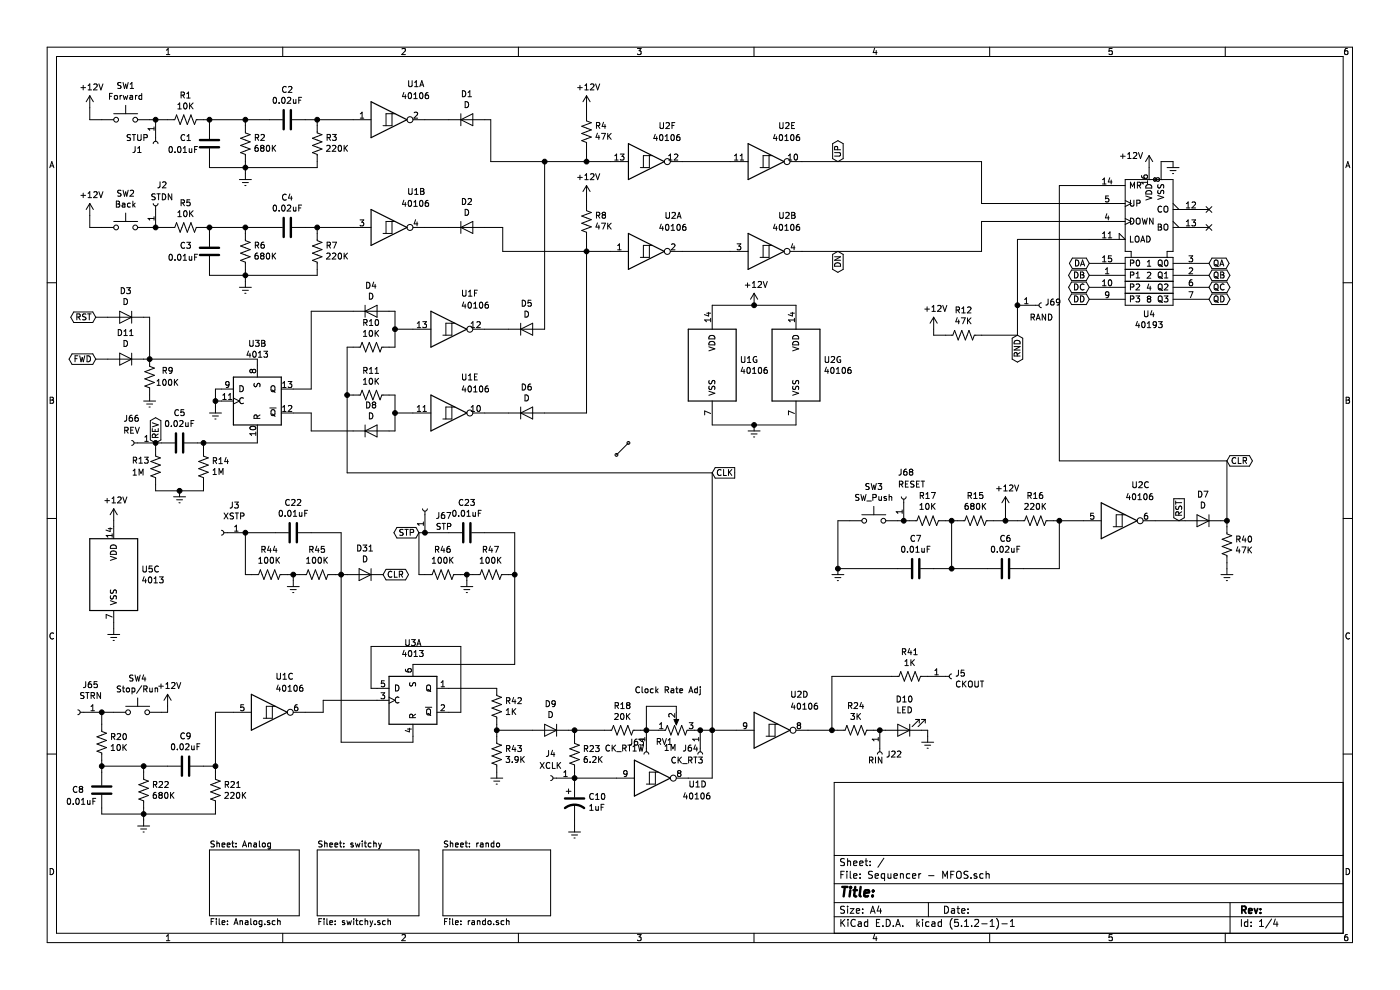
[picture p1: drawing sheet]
EESchema Schematic File Version 4
LIBS:Sequencer - MFOS-cache
EELAYER 29 0
EELAYER END
$Descr A4 11693 8268
encoding utf-8
Sheet 1 4
Title ""
Date ""
Rev ""
Comp ""
Comment1 ""
Comment2 ""
Comment3 ""
Comment4 ""
$EndDescr
$Comp
L Switch:SW_Push SW1
U 1 1
P 1050 1000
F 0 "SW1" H 1050 1285 50  0000 C CNN
F 1 "Forward" H 1050 1194 50  0000 C CNN
F 2 "" H 1050 1200 50  0001 C CNN
F 3 "~" H 1050 1200 50  0001 C CNN
	1    1050 1000
	1    0    0    -1  
$EndComp
$Comp
L power:+12V #PWR01
U 1 1
P 750 900
F 0 "#PWR01" H 750 750 50  0001 C CNN
F 1 "+12V" H 765 1073 50  0000 C CNN
F 2 "" H 750 900 50  0001 C CNN
F 3 "" H 750 900 50  0001 C CNN
	1    750  900 
	1    0    0    -1  
$EndComp
$Comp
L Device:R_US R1
U 1 1
P 1550 1000
F 0 "R1" V 1345 1000 50  0000 C CNN
F 1 "10K" V 1436 1000 50  0000 C CNN
F 2 "" V 1590 990 50  0001 C CNN
F 3 "~" H 1550 1000 50  0001 C CNN
	1    1550 1000
	0    1    1    0   
$EndComp
$Comp
L Device:C C1
U 1 1
P 1750 1200
F 0 "C1" H 1500 1250 50  0000 L CNN
F 1 "0.01uF" H 1400 1150 50  0000 L CNN
F 2 "" H 1788 1050 50  0001 C CNN
F 3 "~" H 1750 1200 50  0001 C CNN
	1    1750 1200
	1    0    0    -1  
$EndComp
$Comp
L Device:R_US R2
U 1 1
P 2050 1200
F 0 "R2" H 1982 1154 50  0000 R CNN
F 1 "680K" H 1982 1245 50  0000 R CNN
F 2 "" V 2090 1190 50  0001 C CNN
F 3 "~" H 2050 1200 50  0001 C CNN
	1    2050 1200
	-1   0    0    1   
$EndComp
$Comp
L Device:C C2
U 1 1
P 2400 1000
F 0 "C2" V 2148 1000 50  0000 C CNN
F 1 "0.02uF" V 2239 1000 50  0000 C CNN
F 2 "" H 2438 850 50  0001 C CNN
F 3 "~" H 2400 1000 50  0001 C CNN
	1    2400 1000
	0    1    1    0   
$EndComp
$Comp
L Device:R_US R3
U 1 1
P 2650 1200
F 0 "R3" H 2582 1154 50  0000 R CNN
F 1 "220K" H 2582 1245 50  0000 R CNN
F 2 "" V 2690 1190 50  0001 C CNN
F 3 "~" H 2650 1200 50  0001 C CNN
	1    2650 1200
	-1   0    0    1   
$EndComp
$Comp
L 4xxx:40106 U1
U 1 1
P 3250 1000
F 0 "U1" H 3400 1300 50  0000 L CNN
F 1 "40106" H 3350 1200 50  0000 L CNN
F 2 "" H 3250 1000 50  0001 C CNN
F 3 "https://assets.nexperia.com/documents/data-sheet/HEF40106B.pdf" H 3250 1000 50  0001 C CNN
	1    3250 1000
	1    0    0    -1  
$EndComp
$Comp
L Device:D D1
U 1 1
P 3900 1000
F 0 "D1" H 3900 1216 50  0000 C CNN
F 1 "D" H 3900 1125 50  0000 C CNN
F 2 "" H 3900 1000 50  0001 C CNN
F 3 "~" H 3900 1000 50  0001 C CNN
	1    3900 1000
	1    0    0    -1  
$EndComp
$Comp
L Device:D D2
U 1 1
P 3900 1900
F 0 "D2" H 3900 2116 50  0000 C CNN
F 1 "D" H 3900 2025 50  0000 C CNN
F 2 "" H 3900 1900 50  0001 C CNN
F 3 "~" H 3900 1900 50  0001 C CNN
	1    3900 1900
	1    0    0    -1  
$EndComp
$Comp
L 4xxx:40106 U1
U 2 1
P 3250 1900
F 0 "U1" H 3400 2200 50  0000 L CNN
F 1 "40106" H 3350 2100 50  0000 L CNN
F 2 "" H 3250 1900 50  0001 C CNN
F 3 "https://assets.nexperia.com/documents/data-sheet/HEF40106B.pdf" H 3250 1900 50  0001 C CNN
	2    3250 1900
	1    0    0    -1  
$EndComp
$Comp
L power:Earth #PWR010
U 1 1
P 2050 1450
F 0 "#PWR010" H 2050 1200 50  0001 C CNN
F 1 "Earth" H 2050 1300 50  0001 C CNN
F 2 "" H 2050 1450 50  0001 C CNN
F 3 "~" H 2050 1450 50  0001 C CNN
	1    2050 1450
	1    0    0    -1  
$EndComp
$Comp
L power:+12V #PWR018
U 1 1
P 4900 900
F 0 "#PWR018" H 4900 750 50  0001 C CNN
F 1 "+12V" H 4915 1073 50  0000 C CNN
F 2 "" H 4900 900 50  0001 C CNN
F 3 "" H 4900 900 50  0001 C CNN
	1    4900 900 
	1    0    0    -1  
$EndComp
$Comp
L Device:R_US R4
U 1 1
P 4900 1100
F 0 "R4" H 4832 1054 50  0000 R CNN
F 1 "47K" H 4832 1145 50  0000 R CNN
F 2 "" V 4940 1090 50  0001 C CNN
F 3 "~" H 4900 1100 50  0001 C CNN
	1    4900 1100
	-1   0    0    1   
$EndComp
$Comp
L Device:D D3
U 1 1
P 1050 2650
F 0 "D3" H 1050 2434 50  0000 C CNN
F 1 "D" H 1050 2525 50  0000 C CNN
F 2 "" H 1050 2650 50  0001 C CNN
F 3 "~" H 1050 2650 50  0001 C CNN
	1    1050 2650
	-1   0    0    1   
$EndComp
$Comp
L Device:D D11
U 1 1
P 1050 3000
F 0 "D11" H 1050 2784 50  0000 C CNN
F 1 "D" H 1050 2875 50  0000 C CNN
F 2 "" H 1050 3000 50  0001 C CNN
F 3 "~" H 1050 3000 50  0001 C CNN
	1    1050 3000
	-1   0    0    1   
$EndComp
$Comp
L Device:R_US R9
U 1 1
P 1250 3150
F 0 "R9" H 1100 3100 50  0000 C CNN
F 1 "100K" H 1100 3200 50  0000 C CNN
F 2 "" V 1290 3140 50  0001 C CNN
F 3 "~" H 1250 3150 50  0001 C CNN
	1    1250 3150
	-1   0    0    1   
$EndComp
$Comp
L Device:D D8
U 1 1
P 3100 3600
F 0 "D8" H 3100 3816 50  0000 C CNN
F 1 "D" H 3100 3725 50  0000 C CNN
F 2 "" H 3100 3600 50  0001 C CNN
F 3 "~" H 3100 3600 50  0001 C CNN
	1    3100 3600
	1    0    0    -1  
$EndComp
$Comp
L Device:R_US R11
U 1 1
P 3100 3300
F 0 "R11" V 2895 3300 50  0000 C CNN
F 1 "10K" V 2986 3300 50  0000 C CNN
F 2 "" V 3140 3290 50  0001 C CNN
F 3 "~" H 3100 3300 50  0001 C CNN
	1    3100 3300
	0    1    1    0   
$EndComp
$Comp
L Device:R_US R10
U 1 1
P 3100 2900
F 0 "R10" V 2895 2900 50  0000 C CNN
F 1 "10K" V 2986 2900 50  0000 C CNN
F 2 "" V 3140 2890 50  0001 C CNN
F 3 "~" H 3100 2900 50  0001 C CNN
	1    3100 2900
	0    1    1    0   
$EndComp
$Comp
L Device:D D4
U 1 1
P 3100 2600
F 0 "D4" H 3100 2816 50  0000 C CNN
F 1 "D" H 3100 2725 50  0000 C CNN
F 2 "" H 3100 2600 50  0001 C CNN
F 3 "~" H 3100 2600 50  0001 C CNN
	1    3100 2600
	1    0    0    -1  
$EndComp
$Comp
L Device:C C22
U 1 1
P 2450 4450
F 0 "C22" V 2198 4450 50  0000 C CNN
F 1 "0.01uF" V 2289 4450 50  0000 C CNN
F 2 "" H 2488 4300 50  0001 C CNN
F 3 "~" H 2450 4450 50  0001 C CNN
	1    2450 4450
	0    1    1    0   
$EndComp
$Comp
L Device:R_US R44
U 1 1
P 2250 4800
F 0 "R44" V 2455 4800 50  0000 C CNN
F 1 "100K" V 2364 4800 50  0000 C CNN
F 2 "" V 2290 4790 50  0001 C CNN
F 3 "~" H 2250 4800 50  0001 C CNN
	1    2250 4800
	0    -1   -1   0   
$EndComp
$Comp
L Device:R_US R45
U 1 1
P 2650 4800
F 0 "R45" V 2855 4800 50  0000 C CNN
F 1 "100K" V 2764 4800 50  0000 C CNN
F 2 "" V 2690 4790 50  0001 C CNN
F 3 "~" H 2650 4800 50  0001 C CNN
	1    2650 4800
	0    -1   -1   0   
$EndComp
$Comp
L power:Earth #PWR012
U 1 1
P 2450 4850
F 0 "#PWR012" H 2450 4600 50  0001 C CNN
F 1 "Earth" H 2450 4700 50  0001 C CNN
F 2 "" H 2450 4850 50  0001 C CNN
F 3 "~" H 2450 4850 50  0001 C CNN
	1    2450 4850
	1    0    0    -1  
$EndComp
$Comp
L Device:D D31
U 1 1
P 3050 4800
F 0 "D31" H 3050 4584 50  0000 C CNN
F 1 "D" H 3050 4675 50  0000 C CNN
F 2 "" H 3050 4800 50  0001 C CNN
F 3 "~" H 3050 4800 50  0001 C CNN
	1    3050 4800
	-1   0    0    1   
$EndComp
$Comp
L Device:C C23
U 1 1
P 3900 4450
F 0 "C23" V 3648 4450 50  0000 C CNN
F 1 "0.01uF" V 3739 4450 50  0000 C CNN
F 2 "" H 3938 4300 50  0001 C CNN
F 3 "~" H 3900 4450 50  0001 C CNN
	1    3900 4450
	0    1    1    0   
$EndComp
$Comp
L Device:R_US R46
U 1 1
P 3700 4800
F 0 "R46" V 3905 4800 50  0000 C CNN
F 1 "100K" V 3814 4800 50  0000 C CNN
F 2 "" V 3740 4790 50  0001 C CNN
F 3 "~" H 3700 4800 50  0001 C CNN
	1    3700 4800
	0    -1   -1   0   
$EndComp
$Comp
L Device:R_US R47
U 1 1
P 4100 4800
F 0 "R47" V 4305 4800 50  0000 C CNN
F 1 "100K" V 4214 4800 50  0000 C CNN
F 2 "" V 4140 4790 50  0001 C CNN
F 3 "~" H 4100 4800 50  0001 C CNN
	1    4100 4800
	0    -1   -1   0   
$EndComp
$Comp
L power:Earth #PWR015
U 1 1
P 3900 4850
F 0 "#PWR015" H 3900 4600 50  0001 C CNN
F 1 "Earth" H 3900 4700 50  0001 C CNN
F 2 "" H 3900 4850 50  0001 C CNN
F 3 "~" H 3900 4850 50  0001 C CNN
	1    3900 4850
	1    0    0    -1  
$EndComp
$Comp
L 4xxx:4013 U3
U 1 1
P 3450 5850
F 0 "U3" H 3450 6331 50  0000 C CNN
F 1 "4013" H 3450 6240 50  0000 C CNN
F 2 "" H 3450 5850 50  0001 C CNN
F 3 "http://www.onsemi.com/pub/Collateral/MC14013B-D.PDF" H 3450 5850 50  0001 C CNN
	1    3450 5850
	1    0    0    -1  
$EndComp
$Comp
L 4xxx:40106 U1
U 3 1
P 2250 5950
F 0 "U1" H 2300 6250 50  0000 L CNN
F 1 "40106" H 2300 6150 50  0000 L CNN
F 2 "" H 2250 5950 50  0001 C CNN
F 3 "https://assets.nexperia.com/documents/data-sheet/HEF40106B.pdf" H 2250 5950 50  0001 C CNN
	3    2250 5950
	1    0    0    -1  
$EndComp
$Comp
L Device:C C9
U 1 1
P 1550 6400
F 0 "C9" V 1298 6400 50  0000 C CNN
F 1 "0.02uF" V 1389 6400 50  0000 C CNN
F 2 "" H 1588 6250 50  0001 C CNN
F 3 "~" H 1550 6400 50  0001 C CNN
	1    1550 6400
	0    1    1    0   
$EndComp
$Comp
L Device:C C8
U 1 1
P 850 6600
F 0 "C8" H 1100 6600 50  0000 R CNN
F 1 "0.01uF" H 1150 6700 50  0000 R CNN
F 2 "" H 888 6450 50  0001 C CNN
F 3 "~" H 850 6600 50  0001 C CNN
	1    850  6600
	-1   0    0    1   
$EndComp
$Comp
L Device:R_US R22
U 1 1
P 1200 6600
F 0 "R22" H 1268 6646 50  0000 L CNN
F 1 "680K" H 1268 6555 50  0000 L CNN
F 2 "" V 1240 6590 50  0001 C CNN
F 3 "~" H 1200 6600 50  0001 C CNN
	1    1200 6600
	1    0    0    -1  
$EndComp
$Comp
L Device:R_US R21
U 1 1
P 1800 6600
F 0 "R21" H 1868 6646 50  0000 L CNN
F 1 "220K" H 1868 6555 50  0000 L CNN
F 2 "" V 1840 6590 50  0001 C CNN
F 3 "~" H 1800 6600 50  0001 C CNN
	1    1800 6600
	1    0    0    -1  
$EndComp
$Comp
L power:Earth #PWR05
U 1 1
P 1200 6850
F 0 "#PWR05" H 1200 6600 50  0001 C CNN
F 1 "Earth" H 1200 6700 50  0001 C CNN
F 2 "" H 1200 6850 50  0001 C CNN
F 3 "~" H 1200 6850 50  0001 C CNN
	1    1200 6850
	1    0    0    -1  
$EndComp
$Comp
L Device:R_US R20
U 1 1
P 850 6200
F 0 "R20" H 918 6246 50  0000 L CNN
F 1 "10K" H 918 6155 50  0000 L CNN
F 2 "" V 890 6190 50  0001 C CNN
F 3 "~" H 850 6200 50  0001 C CNN
	1    850  6200
	1    0    0    -1  
$EndComp
$Comp
L Switch:SW_Push SW4
U 1 1
P 1150 5950
F 0 "SW4" H 1150 6235 50  0000 C CNN
F 1 "Stop/Run" H 1150 6144 50  0000 C CNN
F 2 "" H 1150 6150 50  0001 C CNN
F 3 "~" H 1150 6150 50  0001 C CNN
	1    1150 5950
	1    0    0    -1  
$EndComp
$Comp
L power:+12V #PWR06
U 1 1
P 1400 5900
F 0 "#PWR06" H 1400 5750 50  0001 C CNN
F 1 "+12V" H 1415 6073 50  0000 C CNN
F 2 "" H 1400 5900 50  0001 C CNN
F 3 "" H 1400 5900 50  0001 C CNN
	1    1400 5900
	1    0    0    -1  
$EndComp
$Comp
L Device:R_US R42
U 1 1
P 4150 5900
F 0 "R42" H 4218 5946 50  0000 L CNN
F 1 "1K" H 4218 5855 50  0000 L CNN
F 2 "" V 4190 5890 50  0001 C CNN
F 3 "~" H 4150 5900 50  0001 C CNN
	1    4150 5900
	1    0    0    -1  
$EndComp
$Comp
L Device:R_US R43
U 1 1
P 4150 6300
F 0 "R43" H 4218 6346 50  0000 L CNN
F 1 "3.9K" H 4218 6255 50  0000 L CNN
F 2 "" V 4190 6290 50  0001 C CNN
F 3 "~" H 4150 6300 50  0001 C CNN
	1    4150 6300
	1    0    0    -1  
$EndComp
$Comp
L Device:D D9
U 1 1
P 4600 6100
F 0 "D9" H 4600 5884 50  0000 C CNN
F 1 "D" H 4600 5975 50  0000 C CNN
F 2 "" H 4600 6100 50  0001 C CNN
F 3 "~" H 4600 6100 50  0001 C CNN
	1    4600 6100
	-1   0    0    1   
$EndComp
$Comp
L Device:R_US R23
U 1 1
P 4800 6300
F 0 "R23" H 4868 6346 50  0000 L CNN
F 1 "6.2K" H 4868 6255 50  0000 L CNN
F 2 "" V 4840 6290 50  0001 C CNN
F 3 "~" H 4800 6300 50  0001 C CNN
	1    4800 6300
	1    0    0    -1  
$EndComp
$Comp
L Device:R_US R18
U 1 1
P 5200 6100
F 0 "R18" V 4995 6100 50  0000 C CNN
F 1 "20K" V 5086 6100 50  0000 C CNN
F 2 "" V 5240 6090 50  0001 C CNN
F 3 "~" H 5200 6100 50  0001 C CNN
	1    5200 6100
	0    1    1    0   
$EndComp
$Comp
L Device:CP1 C10
U 1 1
P 4800 6700
F 0 "C10" H 4915 6746 50  0000 L CNN
F 1 "1uF" H 4915 6655 50  0000 L CNN
F 2 "" H 4800 6700 50  0001 C CNN
F 3 "~" H 4800 6700 50  0001 C CNN
	1    4800 6700
	1    0    0    -1  
$EndComp
$Comp
L 4xxx:40106 U1
U 4 1
P 5450 6500
F 0 "U1" H 5750 6450 50  0000 L CNN
F 1 "40106" H 5700 6350 50  0000 L CNN
F 2 "" H 5450 6500 50  0001 C CNN
F 3 "https://assets.nexperia.com/documents/data-sheet/HEF40106B.pdf" H 5450 6500 50  0001 C CNN
	4    5450 6500
	1    0    0    -1  
$EndComp
$Comp
L 4xxx:40106 U2
U 4 1
P 6450 6100
F 0 "U2" H 6600 6400 50  0000 L CNN
F 1 "40106" H 6600 6300 50  0000 L CNN
F 2 "" H 6450 6100 50  0001 C CNN
F 3 "https://assets.nexperia.com/documents/data-sheet/HEF40106B.pdf" H 6450 6100 50  0001 C CNN
	4    6450 6100
	1    0    0    -1  
$EndComp
$Comp
L Device:R_US R24
U 1 1
P 7150 6100
F 0 "R24" V 6945 6100 50  0000 C CNN
F 1 "3K" V 7036 6100 50  0000 C CNN
F 2 "" V 7190 6090 50  0001 C CNN
F 3 "~" H 7150 6100 50  0001 C CNN
	1    7150 6100
	0    1    1    0   
$EndComp
$Comp
L Device:R_US R41
U 1 1
P 7600 5650
F 0 "R41" V 7395 5650 50  0000 C CNN
F 1 "1K" V 7486 5650 50  0000 C CNN
F 2 "" V 7640 5640 50  0001 C CNN
F 3 "~" H 7600 5650 50  0001 C CNN
	1    7600 5650
	0    1    1    0   
$EndComp
$Comp
L Device:D D5
U 1 1
P 4400 2750
F 0 "D5" H 4400 2966 50  0000 C CNN
F 1 "D" H 4400 2875 50  0000 C CNN
F 2 "" H 4400 2750 50  0001 C CNN
F 3 "~" H 4400 2750 50  0001 C CNN
	1    4400 2750
	1    0    0    -1  
$EndComp
$Comp
L Device:D D6
U 1 1
P 4400 3450
F 0 "D6" H 4400 3666 50  0000 C CNN
F 1 "D" H 4400 3575 50  0000 C CNN
F 2 "" H 4400 3450 50  0001 C CNN
F 3 "~" H 4400 3450 50  0001 C CNN
	1    4400 3450
	1    0    0    -1  
$EndComp
$Comp
L Device:R_US R8
U 1 1
P 4900 1850
F 0 "R8" H 4832 1804 50  0000 R CNN
F 1 "47K" H 4832 1895 50  0000 R CNN
F 2 "" V 4940 1840 50  0001 C CNN
F 3 "~" H 4900 1850 50  0001 C CNN
	1    4900 1850
	-1   0    0    1   
$EndComp
$Comp
L power:+12V #PWR019
U 1 1
P 4900 1650
F 0 "#PWR019" H 4900 1500 50  0001 C CNN
F 1 "+12V" H 4915 1823 50  0000 C CNN
F 2 "" H 4900 1650 50  0001 C CNN
F 3 "" H 4900 1650 50  0001 C CNN
	1    4900 1650
	1    0    0    -1  
$EndComp
$Comp
L 4xxx:40106 U2
U 1 1
P 5400 2100
F 0 "U2" H 5550 2400 50  0000 L CNN
F 1 "40106" H 5500 2300 50  0000 L CNN
F 2 "" H 5400 2100 50  0001 C CNN
F 3 "https://assets.nexperia.com/documents/data-sheet/HEF40106B.pdf" H 5400 2100 50  0001 C CNN
	1    5400 2100
	1    0    0    -1  
$EndComp
$Comp
L 4xxx:40106 U2
U 6 1
P 5400 1350
F 0 "U2" H 5500 1650 50  0000 L CNN
F 1 "40106" H 5450 1550 50  0000 L CNN
F 2 "" H 5400 1350 50  0001 C CNN
F 3 "https://assets.nexperia.com/documents/data-sheet/HEF40106B.pdf" H 5400 1350 50  0001 C CNN
	6    5400 1350
	1    0    0    -1  
$EndComp
$Comp
L 4xxx:40106 U2
U 5 1
P 6400 1350
F 0 "U2" H 6500 1650 50  0000 L CNN
F 1 "40106" H 6450 1550 50  0000 L CNN
F 2 "" H 6400 1350 50  0001 C CNN
F 3 "https://assets.nexperia.com/documents/data-sheet/HEF40106B.pdf" H 6400 1350 50  0001 C CNN
	5    6400 1350
	1    0    0    -1  
$EndComp
$Comp
L 4xxx:40106 U2
U 2 1
P 6400 2100
F 0 "U2" H 6500 2400 50  0000 L CNN
F 1 "40106" H 6450 2300 50  0000 L CNN
F 2 "" H 6400 2100 50  0001 C CNN
F 3 "https://assets.nexperia.com/documents/data-sheet/HEF40106B.pdf" H 6400 2100 50  0001 C CNN
	2    6400 2100
	1    0    0    -1  
$EndComp
$Comp
L Device:R_US R12
U 1 1
P 8050 2800
F 0 "R12" V 8255 2800 50  0000 C CNN
F 1 "47K" V 8164 2800 50  0000 C CNN
F 2 "" V 8090 2790 50  0001 C CNN
F 3 "~" H 8050 2800 50  0001 C CNN
	1    8050 2800
	0    -1   -1   0   
$EndComp
$Comp
L power:+12V #PWR023
U 1 1
P 7800 2750
F 0 "#PWR023" H 7800 2600 50  0001 C CNN
F 1 "+12V" H 7815 2923 50  0000 C CNN
F 2 "" H 7800 2750 50  0001 C CNN
F 3 "" H 7800 2750 50  0001 C CNN
	1    7800 2750
	1    0    0    -1  
$EndComp
$Comp
L Device:R_POT_US RV1
U 1 1
P 5650 6100
F 0 "RV1" V 5550 6200 50  0000 C CNN
F 1 "1M" V 5500 6150 50  0000 C CNN
F 2 "" H 5650 6100 50  0001 C CNN
F 3 "~" H 5650 6100 50  0001 C CNN
	1    5650 6100
	0    -1   -1   0   
$EndComp
$Comp
L Switch:SW_Push SW3
U 1 1
P 7300 4350
F 0 "SW3" H 7300 4635 50  0000 C CNN
F 1 "SW_Push" H 7300 4544 50  0000 C CNN
F 2 "" H 7300 4550 50  0001 C CNN
F 3 "~" H 7300 4550 50  0001 C CNN
	1    7300 4350
	1    0    0    -1  
$EndComp
$Comp
L Device:R_US R17
U 1 1
P 7750 4350
F 0 "R17" V 7955 4350 50  0000 C CNN
F 1 "10K" V 7864 4350 50  0000 C CNN
F 2 "" V 7790 4340 50  0001 C CNN
F 3 "~" H 7750 4350 50  0001 C CNN
	1    7750 4350
	0    -1   -1   0   
$EndComp
$Comp
L Device:R_US R15
U 1 1
P 8150 4350
F 0 "R15" V 8355 4350 50  0000 C CNN
F 1 "680K" V 8264 4350 50  0000 C CNN
F 2 "" V 8190 4340 50  0001 C CNN
F 3 "~" H 8150 4350 50  0001 C CNN
	1    8150 4350
	0    -1   -1   0   
$EndComp
$Comp
L Device:R_US R16
U 1 1
P 8650 4350
F 0 "R16" V 8855 4350 50  0000 C CNN
F 1 "220K" V 8764 4350 50  0000 C CNN
F 2 "" V 8690 4340 50  0001 C CNN
F 3 "~" H 8650 4350 50  0001 C CNN
	1    8650 4350
	0    -1   -1   0   
$EndComp
$Comp
L power:+12V #PWR025
U 1 1
P 8400 4250
F 0 "#PWR025" H 8400 4100 50  0001 C CNN
F 1 "+12V" H 8415 4423 50  0000 C CNN
F 2 "" H 8400 4250 50  0001 C CNN
F 3 "" H 8400 4250 50  0001 C CNN
	1    8400 4250
	1    0    0    -1  
$EndComp
$Comp
L Device:C C7
U 1 1
P 7650 4750
F 0 "C7" V 7398 4750 50  0000 C CNN
F 1 "0.01uF" V 7489 4750 50  0000 C CNN
F 2 "" H 7688 4600 50  0001 C CNN
F 3 "~" H 7650 4750 50  0001 C CNN
	1    7650 4750
	0    1    1    0   
$EndComp
$Comp
L Device:C C6
U 1 1
P 8400 4750
F 0 "C6" V 8148 4750 50  0000 C CNN
F 1 "0.02uF" V 8239 4750 50  0000 C CNN
F 2 "" H 8438 4600 50  0001 C CNN
F 3 "~" H 8400 4750 50  0001 C CNN
	1    8400 4750
	0    1    1    0   
$EndComp
$Comp
L 4xxx:40106 U2
U 3 1
P 9350 4350
F 0 "U2" H 9450 4650 50  0000 L CNN
F 1 "40106" H 9400 4550 50  0000 L CNN
F 2 "" H 9350 4350 50  0001 C CNN
F 3 "https://assets.nexperia.com/documents/data-sheet/HEF40106B.pdf" H 9350 4350 50  0001 C CNN
	3    9350 4350
	1    0    0    -1  
$EndComp
$Comp
L Device:D D7
U 1 1
P 10050 4350
F 0 "D7" H 10050 4134 50  0000 C CNN
F 1 "D" H 10050 4225 50  0000 C CNN
F 2 "" H 10050 4350 50  0001 C CNN
F 3 "~" H 10050 4350 50  0001 C CNN
	1    10050 4350
	-1   0    0    1   
$EndComp
$Comp
L Device:R_US R40
U 1 1
P 10250 4550
F 0 "R40" H 10318 4596 50  0000 L CNN
F 1 "47K" H 10318 4505 50  0000 L CNN
F 2 "" V 10290 4540 50  0001 C CNN
F 3 "~" H 10250 4550 50  0001 C CNN
	1    10250 4550
	1    0    0    -1  
$EndComp
$Comp
L power:Earth #PWR028
U 1 1
P 10250 4750
F 0 "#PWR028" H 10250 4500 50  0001 C CNN
F 1 "Earth" H 10250 4600 50  0001 C CNN
F 2 "" H 10250 4750 50  0001 C CNN
F 3 "~" H 10250 4750 50  0001 C CNN
	1    10250 4750
	1    0    0    -1  
$EndComp
$Comp
L 4xxx_IEEE:40193 U4
U 1 1
P 9600 1900
F 0 "U4" H 9600 1178 50  0000 C CNN
F 1 "40193" H 9600 1087 50  0000 C CNN
F 2 "" H 9600 1900 50  0001 C CNN
F 3 "" H 9600 1900 50  0001 C CNN
	1    9600 1900
	1    0    0    -1  
$EndComp
Wire Wire Line
	750  900  750  1000
Wire Wire Line
	750  1000 850  1000
Wire Wire Line
	1400 1000 1300 1000
Wire Wire Line
	1750 1050 1750 1000
Wire Wire Line
	1750 1000 1700 1000
Wire Wire Line
	2050 1050 2050 1000
Wire Wire Line
	2050 1000 1750 1000
Connection ~ 1750 1000
Wire Wire Line
	2250 1000 2050 1000
Connection ~ 2050 1000
Wire Wire Line
	2650 1050 2650 1000
Wire Wire Line
	2650 1000 2550 1000
Wire Wire Line
	2650 1350 2650 1400
Wire Wire Line
	2650 1400 2050 1400
Wire Wire Line
	2050 1400 2050 1350
Wire Wire Line
	1750 1350 1750 1400
Wire Wire Line
	1750 1400 2050 1400
Connection ~ 2050 1400
Wire Wire Line
	2050 1450 2050 1400
$Comp
L power:+12V #PWR02
U 1 1
P 750 1800
F 0 "#PWR02" H 750 1650 50  0001 C CNN
F 1 "+12V" H 765 1973 50  0000 C CNN
F 2 "" H 750 1800 50  0001 C CNN
F 3 "" H 750 1800 50  0001 C CNN
	1    750  1800
	1    0    0    -1  
$EndComp
Wire Wire Line
	750  1800 750  1900
Wire Wire Line
	750  1900 850  1900
Wire Wire Line
	2050 2350 2050 2300
Connection ~ 2050 2300
Wire Wire Line
	1750 2300 2050 2300
Wire Wire Line
	1750 2250 1750 2300
Wire Wire Line
	2050 2300 2050 2250
Wire Wire Line
	2650 2300 2050 2300
Wire Wire Line
	2650 2250 2650 2300
Wire Wire Line
	2650 1900 2550 1900
Wire Wire Line
	2650 1950 2650 1900
Connection ~ 2050 1900
Wire Wire Line
	2250 1900 2050 1900
Connection ~ 1750 1900
Wire Wire Line
	2050 1900 1750 1900
Wire Wire Line
	2050 1950 2050 1900
Wire Wire Line
	1750 1900 1700 1900
Wire Wire Line
	1750 1950 1750 1900
Wire Wire Line
	1400 1900 1300 1900
$Comp
L power:Earth #PWR011
U 1 1
P 2050 2350
F 0 "#PWR011" H 2050 2100 50  0001 C CNN
F 1 "Earth" H 2050 2200 50  0001 C CNN
F 2 "" H 2050 2350 50  0001 C CNN
F 3 "~" H 2050 2350 50  0001 C CNN
	1    2050 2350
	1    0    0    -1  
$EndComp
$Comp
L Device:R_US R7
U 1 1
P 2650 2100
F 0 "R7" H 2582 2054 50  0000 R CNN
F 1 "220K" H 2582 2145 50  0000 R CNN
F 2 "" V 2690 2090 50  0001 C CNN
F 3 "~" H 2650 2100 50  0001 C CNN
	1    2650 2100
	-1   0    0    1   
$EndComp
$Comp
L Device:C C4
U 1 1
P 2400 1900
F 0 "C4" V 2148 1900 50  0000 C CNN
F 1 "0.02uF" V 2239 1900 50  0000 C CNN
F 2 "" H 2438 1750 50  0001 C CNN
F 3 "~" H 2400 1900 50  0001 C CNN
	1    2400 1900
	0    1    1    0   
$EndComp
$Comp
L Device:R_US R6
U 1 1
P 2050 2100
F 0 "R6" H 1982 2054 50  0000 R CNN
F 1 "680K" H 1982 2145 50  0000 R CNN
F 2 "" V 2090 2090 50  0001 C CNN
F 3 "~" H 2050 2100 50  0001 C CNN
	1    2050 2100
	-1   0    0    1   
$EndComp
$Comp
L Device:C C3
U 1 1
P 1750 2100
F 0 "C3" H 1500 2150 50  0000 L CNN
F 1 "0.01uF" H 1400 2050 50  0000 L CNN
F 2 "" H 1788 1950 50  0001 C CNN
F 3 "~" H 1750 2100 50  0001 C CNN
	1    1750 2100
	1    0    0    -1  
$EndComp
$Comp
L Device:R_US R5
U 1 1
P 1550 1900
F 0 "R5" V 1345 1900 50  0000 C CNN
F 1 "10K" V 1436 1900 50  0000 C CNN
F 2 "" V 1590 1890 50  0001 C CNN
F 3 "~" H 1550 1900 50  0001 C CNN
	1    1550 1900
	0    1    1    0   
$EndComp
Connection ~ 2650 1900
Connection ~ 2650 1000
Wire Wire Line
	4900 950  4900 900 
Wire Wire Line
	4900 1250 4900 1350
Wire Wire Line
	4050 1000 4100 1000
Wire Wire Line
	4100 1000 4100 1350
Connection ~ 4900 1350
Wire Wire Line
	4900 2100 4900 2000
Wire Wire Line
	4900 1700 4900 1650
Wire Wire Line
	4050 1900 4200 1900
Wire Wire Line
	4200 1900 4200 2100
Wire Wire Line
	4200 2100 4900 2100
Connection ~ 4900 2100
$Comp
L power:Earth #PWR08
U 1 1
P 1250 3300
F 0 "#PWR08" H 1250 3050 50  0001 C CNN
F 1 "Earth" H 1250 3150 50  0001 C CNN
F 2 "" H 1250 3300 50  0001 C CNN
F 3 "~" H 1250 3300 50  0001 C CNN
	1    1250 3300
	1    0    0    -1  
$EndComp
Wire Wire Line
	1200 3000 1250 3000
Wire Wire Line
	1250 3000 1250 2650
Wire Wire Line
	1250 2650 1200 2650
Wire Wire Line
	1250 3000 2150 3000
Wire Wire Line
	2150 3000 2150 3050
Connection ~ 1250 3000
Wire Wire Line
	1500 4100 1300 4100
Connection ~ 1500 4100
Wire Wire Line
	1300 4100 1300 4050
Wire Wire Line
	1700 4100 1500 4100
Wire Wire Line
	1700 4050 1700 4100
Wire Wire Line
	1700 3700 1700 3750
Wire Wire Line
	1650 3700 1700 3700
Wire Wire Line
	1300 3700 1300 3750
Wire Wire Line
	1350 3700 1300 3700
$Comp
L 4xxx:4013 U3
U 2 1
P 2150 3350
F 0 "U3" H 2150 3831 50  0000 C CNN
F 1 "4013" H 2150 3740 50  0000 C CNN
F 2 "" H 2150 3350 50  0001 C CNN
F 3 "http://www.onsemi.com/pub/Collateral/MC14013B-D.PDF" H 2150 3350 50  0001 C CNN
	2    2150 3350
	1    0    0    -1  
$EndComp
$Comp
L power:Earth #PWR07
U 1 1
P 1500 4100
F 0 "#PWR07" H 1500 3850 50  0001 C CNN
F 1 "Earth" H 1500 3950 50  0001 C CNN
F 2 "" H 1500 4100 50  0001 C CNN
F 3 "~" H 1500 4100 50  0001 C CNN
	1    1500 4100
	1    0    0    -1  
$EndComp
$Comp
L Device:R_US R14
U 1 1
P 1700 3900
F 0 "R14" H 1632 3854 50  0000 R CNN
F 1 "1M" H 1632 3945 50  0000 R CNN
F 2 "" V 1740 3890 50  0001 C CNN
F 3 "~" H 1700 3900 50  0001 C CNN
	1    1700 3900
	-1   0    0    1   
$EndComp
$Comp
L Device:R_US R13
U 1 1
P 1300 3900
F 0 "R13" H 1500 3850 50  0000 R CNN
F 1 "1M" H 1500 3950 50  0000 R CNN
F 2 "" V 1340 3890 50  0001 C CNN
F 3 "~" H 1300 3900 50  0001 C CNN
	1    1300 3900
	-1   0    0    1   
$EndComp
$Comp
L Device:C C5
U 1 1
P 1500 3700
F 0 "C5" V 1248 3700 50  0000 C CNN
F 1 "0.02uF" V 1339 3700 50  0000 C CNN
F 2 "" H 1538 3550 50  0001 C CNN
F 3 "~" H 1500 3700 50  0001 C CNN
	1    1500 3700
	0    1    1    0   
$EndComp
Wire Wire Line
	1700 3700 2150 3700
Wire Wire Line
	2150 3700 2150 3650
Connection ~ 1700 3700
$Comp
L power:Earth #PWR09
U 1 1
P 1800 3400
F 0 "#PWR09" H 1800 3150 50  0001 C CNN
F 1 "Earth" H 1800 3250 50  0001 C CNN
F 2 "" H 1800 3400 50  0001 C CNN
F 3 "~" H 1800 3400 50  0001 C CNN
	1    1800 3400
	1    0    0    -1  
$EndComp
Wire Wire Line
	1850 3350 1800 3350
Wire Wire Line
	1800 3350 1800 3400
Wire Wire Line
	1850 3250 1800 3250
Wire Wire Line
	1800 3250 1800 3350
Connection ~ 1800 3350
Text GLabel 800  2650 0    50   BiDi ~ 0
RST
Text GLabel 800  3000 0    50   BiDi ~ 0
FWD
Text GLabel 1300 3700 1    50   BiDi ~ 0
REV
Wire Wire Line
	3300 3300 3250 3300
Wire Wire Line
	3300 3600 3250 3600
Wire Wire Line
	3300 2900 3250 2900
Wire Wire Line
	3300 2600 3250 2600
Wire Wire Line
	2950 2900 2900 2900
Wire Wire Line
	2900 2900 2900 3300
Wire Wire Line
	2900 3300 2950 3300
Wire Wire Line
	2450 3250 2600 3250
Wire Wire Line
	2600 3250 2600 2600
Wire Wire Line
	2600 2600 2950 2600
Wire Wire Line
	2950 3600 2600 3600
Wire Wire Line
	2600 3600 2600 3450
Wire Wire Line
	2600 3450 2450 3450
Wire Wire Line
	2100 4800 2050 4800
Wire Wire Line
	2050 4800 2050 4450
Wire Wire Line
	2050 4450 2300 4450
Wire Wire Line
	2800 4800 2850 4800
Wire Wire Line
	2850 4800 2850 4450
Wire Wire Line
	2850 4450 2600 4450
Wire Wire Line
	2450 4850 2450 4800
Wire Wire Line
	2450 4800 2400 4800
Wire Wire Line
	2500 4800 2450 4800
Connection ~ 2450 4800
Wire Wire Line
	2900 4800 2850 4800
Connection ~ 2850 4800
Wire Wire Line
	3750 4450 3550 4450
Wire Wire Line
	3500 4450 3500 4800
Wire Wire Line
	3500 4800 3550 4800
Wire Wire Line
	3850 4800 3900 4800
Wire Wire Line
	3900 4800 3900 4850
Wire Wire Line
	3950 4800 3900 4800
Connection ~ 3900 4800
Wire Wire Line
	4250 4800 4300 4800
Wire Wire Line
	4300 4800 4300 4450
Wire Wire Line
	4300 4450 4050 4450
Text GLabel 3200 4800 2    50   BiDi ~ 0
CLR
Text GLabel 3500 4450 0    50   BiDi ~ 0
STP
Wire Wire Line
	1400 5900 1400 5950
Wire Wire Line
	1400 5950 1350 5950
Wire Wire Line
	950  5950 850  5950
Wire Wire Line
	850  5950 850  6050
Wire Wire Line
	850  6450 850  6400
Wire Wire Line
	850  6400 1200 6400
Wire Wire Line
	1200 6400 1200 6450
Connection ~ 850  6400
Wire Wire Line
	850  6400 850  6350
Wire Wire Line
	1200 6400 1400 6400
Connection ~ 1200 6400
Wire Wire Line
	1700 6400 1800 6400
Wire Wire Line
	1800 6400 1800 6450
Wire Wire Line
	1800 6750 1800 6800
Wire Wire Line
	1800 6800 1200 6800
Wire Wire Line
	1200 6800 1200 6750
Wire Wire Line
	1200 6800 1200 6850
Connection ~ 1200 6800
Wire Wire Line
	1200 6800 850  6800
Wire Wire Line
	850  6800 850  6750
Wire Wire Line
	1800 6400 1800 5950
Connection ~ 1800 6400
$Comp
L 4xxx:4013 U5
U 3 1
P 950 4800
F 0 "U5" H 1180 4846 50  0000 L CNN
F 1 "4013" H 1180 4755 50  0000 L CNN
F 2 "" H 950 4800 50  0001 C CNN
F 3 "http://www.onsemi.com/pub/Collateral/MC14013B-D.PDF" H 950 4800 50  0001 C CNN
	3    950  4800
	1    0    0    -1  
$EndComp
$Comp
L power:+12V #PWR03
U 1 1
P 950 4350
F 0 "#PWR03" H 950 4200 50  0001 C CNN
F 1 "+12V" H 965 4523 50  0000 C CNN
F 2 "" H 950 4350 50  0001 C CNN
F 3 "" H 950 4350 50  0001 C CNN
	1    950  4350
	1    0    0    -1  
$EndComp
$Comp
L power:Earth #PWR04
U 1 1
P 950 5250
F 0 "#PWR04" H 950 5000 50  0001 C CNN
F 1 "Earth" H 950 5100 50  0001 C CNN
F 2 "" H 950 5250 50  0001 C CNN
F 3 "~" H 950 5250 50  0001 C CNN
	1    950  5250
	1    0    0    -1  
$EndComp
Wire Wire Line
	950  5200 950  5250
Wire Wire Line
	950  4400 950  4350
Wire Wire Line
	2700 5950 2700 5850
Wire Wire Line
	2700 5850 3150 5850
Wire Wire Line
	3150 5750 3100 5750
Wire Wire Line
	3100 5750 3100 5400
Wire Wire Line
	3100 5400 3850 5400
Wire Wire Line
	3850 5400 3850 5950
Wire Wire Line
	3850 5950 3750 5950
Wire Wire Line
	4150 6150 4150 6100
Wire Wire Line
	4150 5750 3750 5750
$Comp
L power:Earth #PWR016
U 1 1
P 4150 6450
F 0 "#PWR016" H 4150 6200 50  0001 C CNN
F 1 "Earth" H 4150 6300 50  0001 C CNN
F 2 "" H 4150 6450 50  0001 C CNN
F 3 "~" H 4150 6450 50  0001 C CNN
	1    4150 6450
	1    0    0    -1  
$EndComp
Wire Wire Line
	4450 6100 4150 6100
Connection ~ 4150 6100
Wire Wire Line
	4150 6100 4150 6050
Wire Wire Line
	4800 6150 4800 6100
Wire Wire Line
	4800 6100 4750 6100
Wire Wire Line
	4800 6450 4800 6500
$Comp
L power:Earth #PWR017
U 1 1
P 4800 6900
F 0 "#PWR017" H 4800 6650 50  0001 C CNN
F 1 "Earth" H 4800 6750 50  0001 C CNN
F 2 "" H 4800 6900 50  0001 C CNN
F 3 "~" H 4800 6900 50  0001 C CNN
	1    4800 6900
	1    0    0    -1  
$EndComp
Wire Wire Line
	4800 6850 4800 6900
Connection ~ 4800 6500
Wire Wire Line
	4800 6500 4800 6550
Wire Wire Line
	5050 6100 4800 6100
Connection ~ 4800 6100
Wire Wire Line
	5500 6100 5400 6100
Wire Wire Line
	5650 5950 5650 5900
Wire Wire Line
	5650 5900 5400 5900
Wire Wire Line
	5400 5900 5400 6100
Connection ~ 5400 6100
Wire Wire Line
	5400 6100 5350 6100
Wire Wire Line
	5950 6500 5950 6100
Wire Wire Line
	5950 6100 5850 6100
Connection ~ 5950 6100
Wire Wire Line
	7000 6100 6950 6100
$Comp
L Device:LED D10
U 1 1
P 7550 6100
F 0 "D10" H 7543 5845 50  0000 C CNN
F 1 "LED" H 7543 5936 50  0000 C CNN
F 2 "" H 7550 6100 50  0001 C CNN
F 3 "~" H 7550 6100 50  0001 C CNN
	1    7550 6100
	-1   0    0    1   
$EndComp
$Comp
L power:Earth #PWR022
U 1 1
P 7750 6150
F 0 "#PWR022" H 7750 5900 50  0001 C CNN
F 1 "Earth" H 7750 6000 50  0001 C CNN
F 2 "" H 7750 6150 50  0001 C CNN
F 3 "~" H 7750 6150 50  0001 C CNN
	1    7750 6150
	1    0    0    -1  
$EndComp
Wire Wire Line
	7750 6150 7750 6100
Wire Wire Line
	7750 6100 7700 6100
Wire Wire Line
	2850 4800 2850 6200
Wire Wire Line
	2850 6200 3450 6200
Wire Wire Line
	3450 6200 3450 6150
Wire Wire Line
	4300 4800 4300 5550
Wire Wire Line
	4300 5550 3450 5550
Connection ~ 4300 4800
Wire Wire Line
	4550 3450 4900 3450
Wire Wire Line
	4900 3450 4900 2100
Wire Wire Line
	4550 2750 4550 1350
Wire Wire Line
	4100 1350 4550 1350
Connection ~ 4550 1350
Wire Wire Line
	4550 1350 4900 1350
Wire Wire Line
	5950 6100 5950 3950
Wire Wire Line
	5950 3950 2900 3950
Wire Wire Line
	2900 3950 2900 3300
Connection ~ 2900 3300
Text GLabel 5950 3950 2    50   Input ~ 0
CLK
Wire Wire Line
	7500 4350 7550 4350
Wire Wire Line
	7900 4350 7950 4350
Wire Wire Line
	8300 4350 8400 4350
Wire Wire Line
	8400 4250 8400 4350
Connection ~ 8400 4350
Wire Wire Line
	8400 4350 8500 4350
Wire Wire Line
	7500 4750 7000 4750
Wire Wire Line
	7000 4750 7000 4350
Wire Wire Line
	7000 4350 7100 4350
Wire Wire Line
	8550 4750 8850 4750
Wire Wire Line
	8850 4750 8850 4350
Wire Wire Line
	8850 4350 8800 4350
Wire Wire Line
	8250 4750 7950 4750
Wire Wire Line
	7950 4350 7950 4750
Connection ~ 7950 4350
Wire Wire Line
	7950 4350 8000 4350
Connection ~ 7950 4750
Wire Wire Line
	7950 4750 7800 4750
Connection ~ 8850 4350
Wire Wire Line
	10250 4400 10250 4350
Wire Wire Line
	10250 4350 10200 4350
Wire Wire Line
	10250 4750 10250 4700
Text GLabel 9850 4350 1    50   Input ~ 0
RST
$Comp
L power:Earth #PWR027
U 1 1
P 9800 1350
F 0 "#PWR027" H 9800 1100 50  0001 C CNN
F 1 "Earth" H 9800 1200 50  0001 C CNN
F 2 "" H 9800 1350 50  0001 C CNN
F 3 "~" H 9800 1350 50  0001 C CNN
	1    9800 1350
	1    0    0    -1  
$EndComp
$Comp
L power:+12V #PWR026
U 1 1
P 9600 1400
F 0 "#PWR026" H 9600 1250 50  0001 C CNN
F 1 "+12V" H 9450 1500 50  0000 C CNN
F 2 "" H 9600 1400 50  0001 C CNN
F 3 "" H 9600 1400 50  0001 C CNN
	1    9600 1400
	1    0    0    -1  
$EndComp
Wire Wire Line
	9600 1500 9600 1400
Wire Wire Line
	9700 1350 9800 1350
Wire Wire Line
	9700 1350 9700 1500
Text GLabel 10100 2200 2    50   BiDi ~ 0
QA
Text GLabel 10100 2300 2    50   BiDi ~ 0
QB
Text GLabel 10100 2400 2    50   BiDi ~ 0
QC
Text GLabel 10100 2500 2    50   BiDi ~ 0
QD
Text GLabel 9100 2200 0    50   BiDi ~ 0
DA
Text GLabel 9100 2300 0    50   BiDi ~ 0
DB
Text GLabel 9100 2400 0    50   BiDi ~ 0
DC
Text GLabel 9100 2500 0    50   BiDi ~ 0
DD
Wire Wire Line
	8200 1350 8200 1700
Wire Wire Line
	8200 1700 9100 1700
Wire Wire Line
	8200 2100 8200 1850
Wire Wire Line
	8200 1850 9100 1850
Text GLabel 7000 1350 1    50   BiDi ~ 0
UP
Text GLabel 7000 2100 3    50   BiDi ~ 0
DN
Wire Wire Line
	7800 2750 7800 2800
Wire Wire Line
	7800 2800 7900 2800
Wire Wire Line
	8200 2800 8500 2800
Wire Wire Line
	8500 2800 8500 2550
Wire Wire Line
	8500 2000 9100 2000
Text GLabel 8500 2800 3    50   BiDi ~ 0
RND
Wire Wire Line
	9100 1550 8850 1550
Wire Wire Line
	8850 1550 8850 3850
Wire Wire Line
	8850 3850 10250 3850
Wire Wire Line
	10250 3850 10250 4350
Connection ~ 10250 4350
Text GLabel 10250 3850 2    50   BiDi ~ 0
CLR
$Comp
L Connector:Conn_01x01_Female J1
U 1 1
P 1300 1200
F 0 "J1" V 1350 1000 50  0000 L CNN
F 1 "STUP" V 1250 950 50  0000 L CNN
F 2 "" H 1300 1200 50  0001 C CNN
F 3 "~" H 1300 1200 50  0001 C CNN
	1    1300 1200
	0    1    1    0   
$EndComp
Connection ~ 1300 1000
Wire Wire Line
	1300 1000 1250 1000
$Comp
L Connector:Conn_01x01_Female J2
U 1 1
P 1300 1700
F 0 "J2" V 1450 1600 50  0000 L CNN
F 1 "STDN" V 1350 1550 50  0000 L CNN
F 2 "" H 1300 1700 50  0001 C CNN
F 3 "~" H 1300 1700 50  0001 C CNN
	1    1300 1700
	0    -1   -1   0   
$EndComp
Connection ~ 1300 1900
Wire Wire Line
	1300 1900 1250 1900
$Comp
L Switch:SW_Push SW2
U 1 1
P 1050 1900
F 0 "SW2" H 1050 2185 50  0000 C CNN
F 1 "Back" H 1050 2094 50  0000 C CNN
F 2 "" H 1050 2100 50  0001 C CNN
F 3 "~" H 1050 2100 50  0001 C CNN
	1    1050 1900
	1    0    0    -1  
$EndComp
Text Notes 5300 5800 0    50   ~ 0
Clock Rate Adj
Wire Wire Line
	7400 6100 7350 6100
Wire Wire Line
	6950 5650 6950 6100
Wire Wire Line
	6950 5650 7450 5650
Connection ~ 6950 6100
$Comp
L Connector:Conn_01x01_Female J5
U 1 1
P 7950 5650
F 0 "J5" H 7978 5676 50  0000 L CNN
F 1 "CKOUT" H 7978 5585 50  0000 L CNN
F 2 "" H 7950 5650 50  0001 C CNN
F 3 "~" H 7950 5650 50  0001 C CNN
	1    7950 5650
	1    0    0    -1  
$EndComp
$Comp
L Connector:Conn_01x01_Female J4
U 1 1
P 4600 6500
F 0 "J4" H 4600 6300 50  0000 C CNN
F 1 "XCLK" H 4600 6400 50  0000 C CNN
F 2 "" H 4600 6500 50  0001 C CNN
F 3 "~" H 4600 6500 50  0001 C CNN
	1    4600 6500
	-1   0    0    1   
$EndComp
$Comp
L Connector:Conn_01x01_Female J3
U 1 1
P 1850 4450
F 0 "J3" H 1742 4225 50  0000 C CNN
F 1 "XSTP" H 1742 4316 50  0000 C CNN
F 2 "" H 1850 4450 50  0001 C CNN
F 3 "~" H 1850 4450 50  0001 C CNN
	1    1850 4450
	-1   0    0    1   
$EndComp
Connection ~ 2050 4450
$Sheet
S 2650 7100 850  550 
U 6079C04A
F0 "switchy" 50
F1 "switchy.sch" 50
$EndSheet
$Sheet
S 3700 7100 900  550 
U 6079CAD5
F0 "rando" 50
F1 "rando.sch" 50
$EndSheet
$Sheet
S 1750 7100 750  550 
U 60D4F9D9
F0 "Analog" 50
F1 "Analog.sch" 50
$EndSheet
NoConn ~ 10100 1900
NoConn ~ 10100 1750
$Comp
L 4xxx:40106 U1
U 6 1
P 3750 2750
F 0 "U1" H 3850 3050 50  0000 L CNN
F 1 "40106" H 3850 2950 50  0000 L CNN
F 2 "" H 3750 2750 50  0001 C CNN
F 3 "https://assets.nexperia.com/documents/data-sheet/HEF40106B.pdf" H 3750 2750 50  0001 C CNN
	6    3750 2750
	1    0    0    -1  
$EndComp
$Comp
L 4xxx:40106 U1
U 5 1
P 3750 3450
F 0 "U1" H 3850 3750 50  0000 L CNN
F 1 "40106" H 3850 3650 50  0000 L CNN
F 2 "" H 3750 3450 50  0001 C CNN
F 3 "https://assets.nexperia.com/documents/data-sheet/HEF40106B.pdf" H 3750 3450 50  0001 C CNN
	5    3750 3450
	1    0    0    -1  
$EndComp
Wire Wire Line
	3300 2600 3300 2750
Wire Wire Line
	3300 3300 3300 3450
Wire Wire Line
	1950 5950 1800 5950
Wire Wire Line
	2550 5950 2700 5950
Wire Wire Line
	5750 6500 5950 6500
Wire Wire Line
	4800 6500 5150 6500
Wire Wire Line
	5950 6100 6150 6100
Wire Wire Line
	6750 6100 6950 6100
Wire Wire Line
	8850 4350 9050 4350
Wire Wire Line
	9650 4350 9900 4350
Wire Wire Line
	6700 2100 8200 2100
Wire Wire Line
	5700 2100 6100 2100
Wire Wire Line
	5700 1350 6100 1350
Wire Wire Line
	6700 1350 8200 1350
Wire Wire Line
	4900 2100 5100 2100
Wire Wire Line
	4900 1350 5100 1350
Wire Wire Line
	3550 1900 3750 1900
Wire Wire Line
	2650 1900 2950 1900
Wire Wire Line
	3550 1000 3750 1000
Wire Wire Line
	2650 1000 2950 1000
$Comp
L 4xxx:40106 U1
U 7 1
P 5950 3050
F 0 "U1" H 6180 3096 50  0000 L CNN
F 1 "40106" H 6180 3005 50  0000 L CNN
F 2 "" H 5950 3050 50  0001 C CNN
F 3 "https://assets.nexperia.com/documents/data-sheet/HEF40106B.pdf" H 5950 3050 50  0001 C CNN
	7    5950 3050
	1    0    0    -1  
$EndComp
$Comp
L 4xxx:40106 U2
U 7 1
P 6650 3050
F 0 "U2" H 6880 3096 50  0000 L CNN
F 1 "40106" H 6880 3005 50  0000 L CNN
F 2 "" H 6650 3050 50  0001 C CNN
F 3 "https://assets.nexperia.com/documents/data-sheet/HEF40106B.pdf" H 6650 3050 50  0001 C CNN
	7    6650 3050
	1    0    0    -1  
$EndComp
$Comp
L power:+12V #PWR013
U 1 1
P 6300 2550
F 0 "#PWR013" H 6300 2400 50  0001 C CNN
F 1 "+12V" H 6315 2723 50  0000 C CNN
F 2 "" H 6300 2550 50  0001 C CNN
F 3 "" H 6300 2550 50  0001 C CNN
	1    6300 2550
	1    0    0    -1  
$EndComp
$Comp
L power:Earth #PWR014
U 1 1
P 6300 3550
F 0 "#PWR014" H 6300 3300 50  0001 C CNN
F 1 "Earth" H 6300 3400 50  0001 C CNN
F 2 "" H 6300 3550 50  0001 C CNN
F 3 "~" H 6300 3550 50  0001 C CNN
	1    6300 3550
	1    0    0    -1  
$EndComp
Wire Wire Line
	6300 3550 6650 3550
Wire Wire Line
	6650 2550 6300 2550
Wire Wire Line
	5950 2550 6300 2550
Connection ~ 6300 2550
Wire Wire Line
	5950 3550 6300 3550
Connection ~ 6300 3550
Wire Wire Line
	4050 2750 4250 2750
Wire Wire Line
	3450 2750 3300 2750
Connection ~ 3300 2750
Wire Wire Line
	3300 2750 3300 2900
Wire Wire Line
	3450 3450 3300 3450
Connection ~ 3300 3450
Wire Wire Line
	3300 3450 3300 3600
Wire Wire Line
	4050 3450 4250 3450
$Comp
L Connector:Conn_01x01_Female J22
U 1 1
P 7350 6300
F 0 "J22" V 7350 6350 50  0000 L CNN
F 1 "RIN" V 7400 6200 50  0000 L CNN
F 2 "" H 7350 6300 50  0001 C CNN
F 3 "~" H 7350 6300 50  0001 C CNN
	1    7350 6300
	0    1    1    0   
$EndComp
Connection ~ 7350 6100
Wire Wire Line
	7350 6100 7300 6100
$Comp
L Connector:Conn_01x01_Female J63
U 1 1
P 5400 6300
F 0 "J63" V 5300 6150 50  0000 L CNN
F 1 "CK_RT1W" V 5350 5950 50  0000 L CNN
F 2 "" H 5400 6300 50  0001 C CNN
F 3 "~" H 5400 6300 50  0001 C CNN
	1    5400 6300
	0    1    1    0   
$EndComp
$Comp
L Connector:Conn_01x01_Female J64
U 1 1
P 5850 6300
F 0 "J64" V 5800 6150 50  0000 L CNN
F 1 "CK_RT3" V 5900 6050 50  0000 L CNN
F 2 "" H 5850 6300 50  0001 C CNN
F 3 "~" H 5850 6300 50  0001 C CNN
	1    5850 6300
	0    1    1    0   
$EndComp
Connection ~ 5850 6100
Wire Wire Line
	5850 6100 5800 6100
$Comp
L Connector:Conn_01x01_Female J65
U 1 1
P 650 5950
F 0 "J65" H 542 5725 50  0000 C CNN
F 1 "STRN" H 542 5816 50  0000 C CNN
F 2 "" H 650 5950 50  0001 C CNN
F 3 "~" H 650 5950 50  0001 C CNN
	1    650  5950
	-1   0    0    1   
$EndComp
Connection ~ 850  5950
$Comp
L Connector:Conn_01x01_Female J66
U 1 1
P 1100 3700
F 0 "J66" H 1100 3500 50  0000 C CNN
F 1 "REV" H 1100 3600 50  0000 C CNN
F 2 "" H 1100 3700 50  0001 C CNN
F 3 "~" H 1100 3700 50  0001 C CNN
	1    1100 3700
	-1   0    0    1   
$EndComp
Connection ~ 1300 3700
Wire Wire Line
	900  3000 800  3000
Wire Wire Line
	800  2650 900  2650
$Comp
L power:Earth #PWR020
U 1 1
P 7000 4750
F 0 "#PWR020" H 7000 4500 50  0001 C CNN
F 1 "Earth" H 7000 4600 50  0001 C CNN
F 2 "" H 7000 4750 50  0001 C CNN
F 3 "~" H 7000 4750 50  0001 C CNN
	1    7000 4750
	1    0    0    -1  
$EndComp
Connection ~ 7000 4750
$Comp
L Connector:Conn_01x01_Female J68
U 1 1
P 7550 4150
F 0 "J68" V 7750 4200 50  0000 R CNN
F 1 "RESET" V 7650 4200 50  0000 R CNN
F 2 "" H 7550 4150 50  0001 C CNN
F 3 "~" H 7550 4150 50  0001 C CNN
	1    7550 4150
	0    -1   -1   0   
$EndComp
Connection ~ 7550 4350
Wire Wire Line
	7550 4350 7600 4350
$Comp
L Connector:Conn_01x01_Female J69
U 1 1
P 8700 2550
F 0 "J69" H 8728 2576 50  0000 L CNN
F 1 "RAND" H 8600 2450 50  0000 L CNN
F 2 "" H 8700 2550 50  0001 C CNN
F 3 "~" H 8700 2550 50  0001 C CNN
	1    8700 2550
	1    0    0    -1  
$EndComp
Connection ~ 8500 2550
Wire Wire Line
	8500 2550 8500 2000
$Comp
L Connector:Conn_01x01_Female J67
U 1 1
P 3550 4250
F 0 "J67" V 3488 4162 50  0000 R CNN
F 1 "STP" V 3397 4162 50  0000 R CNN
F 2 "" H 3550 4250 50  0001 C CNN
F 3 "~" H 3550 4250 50  0001 C CNN
	1    3550 4250
	0    -1   -1   0   
$EndComp
Connection ~ 3550 4450
Wire Wire Line
	3550 4450 3500 4450
$EndSCHEMATC
